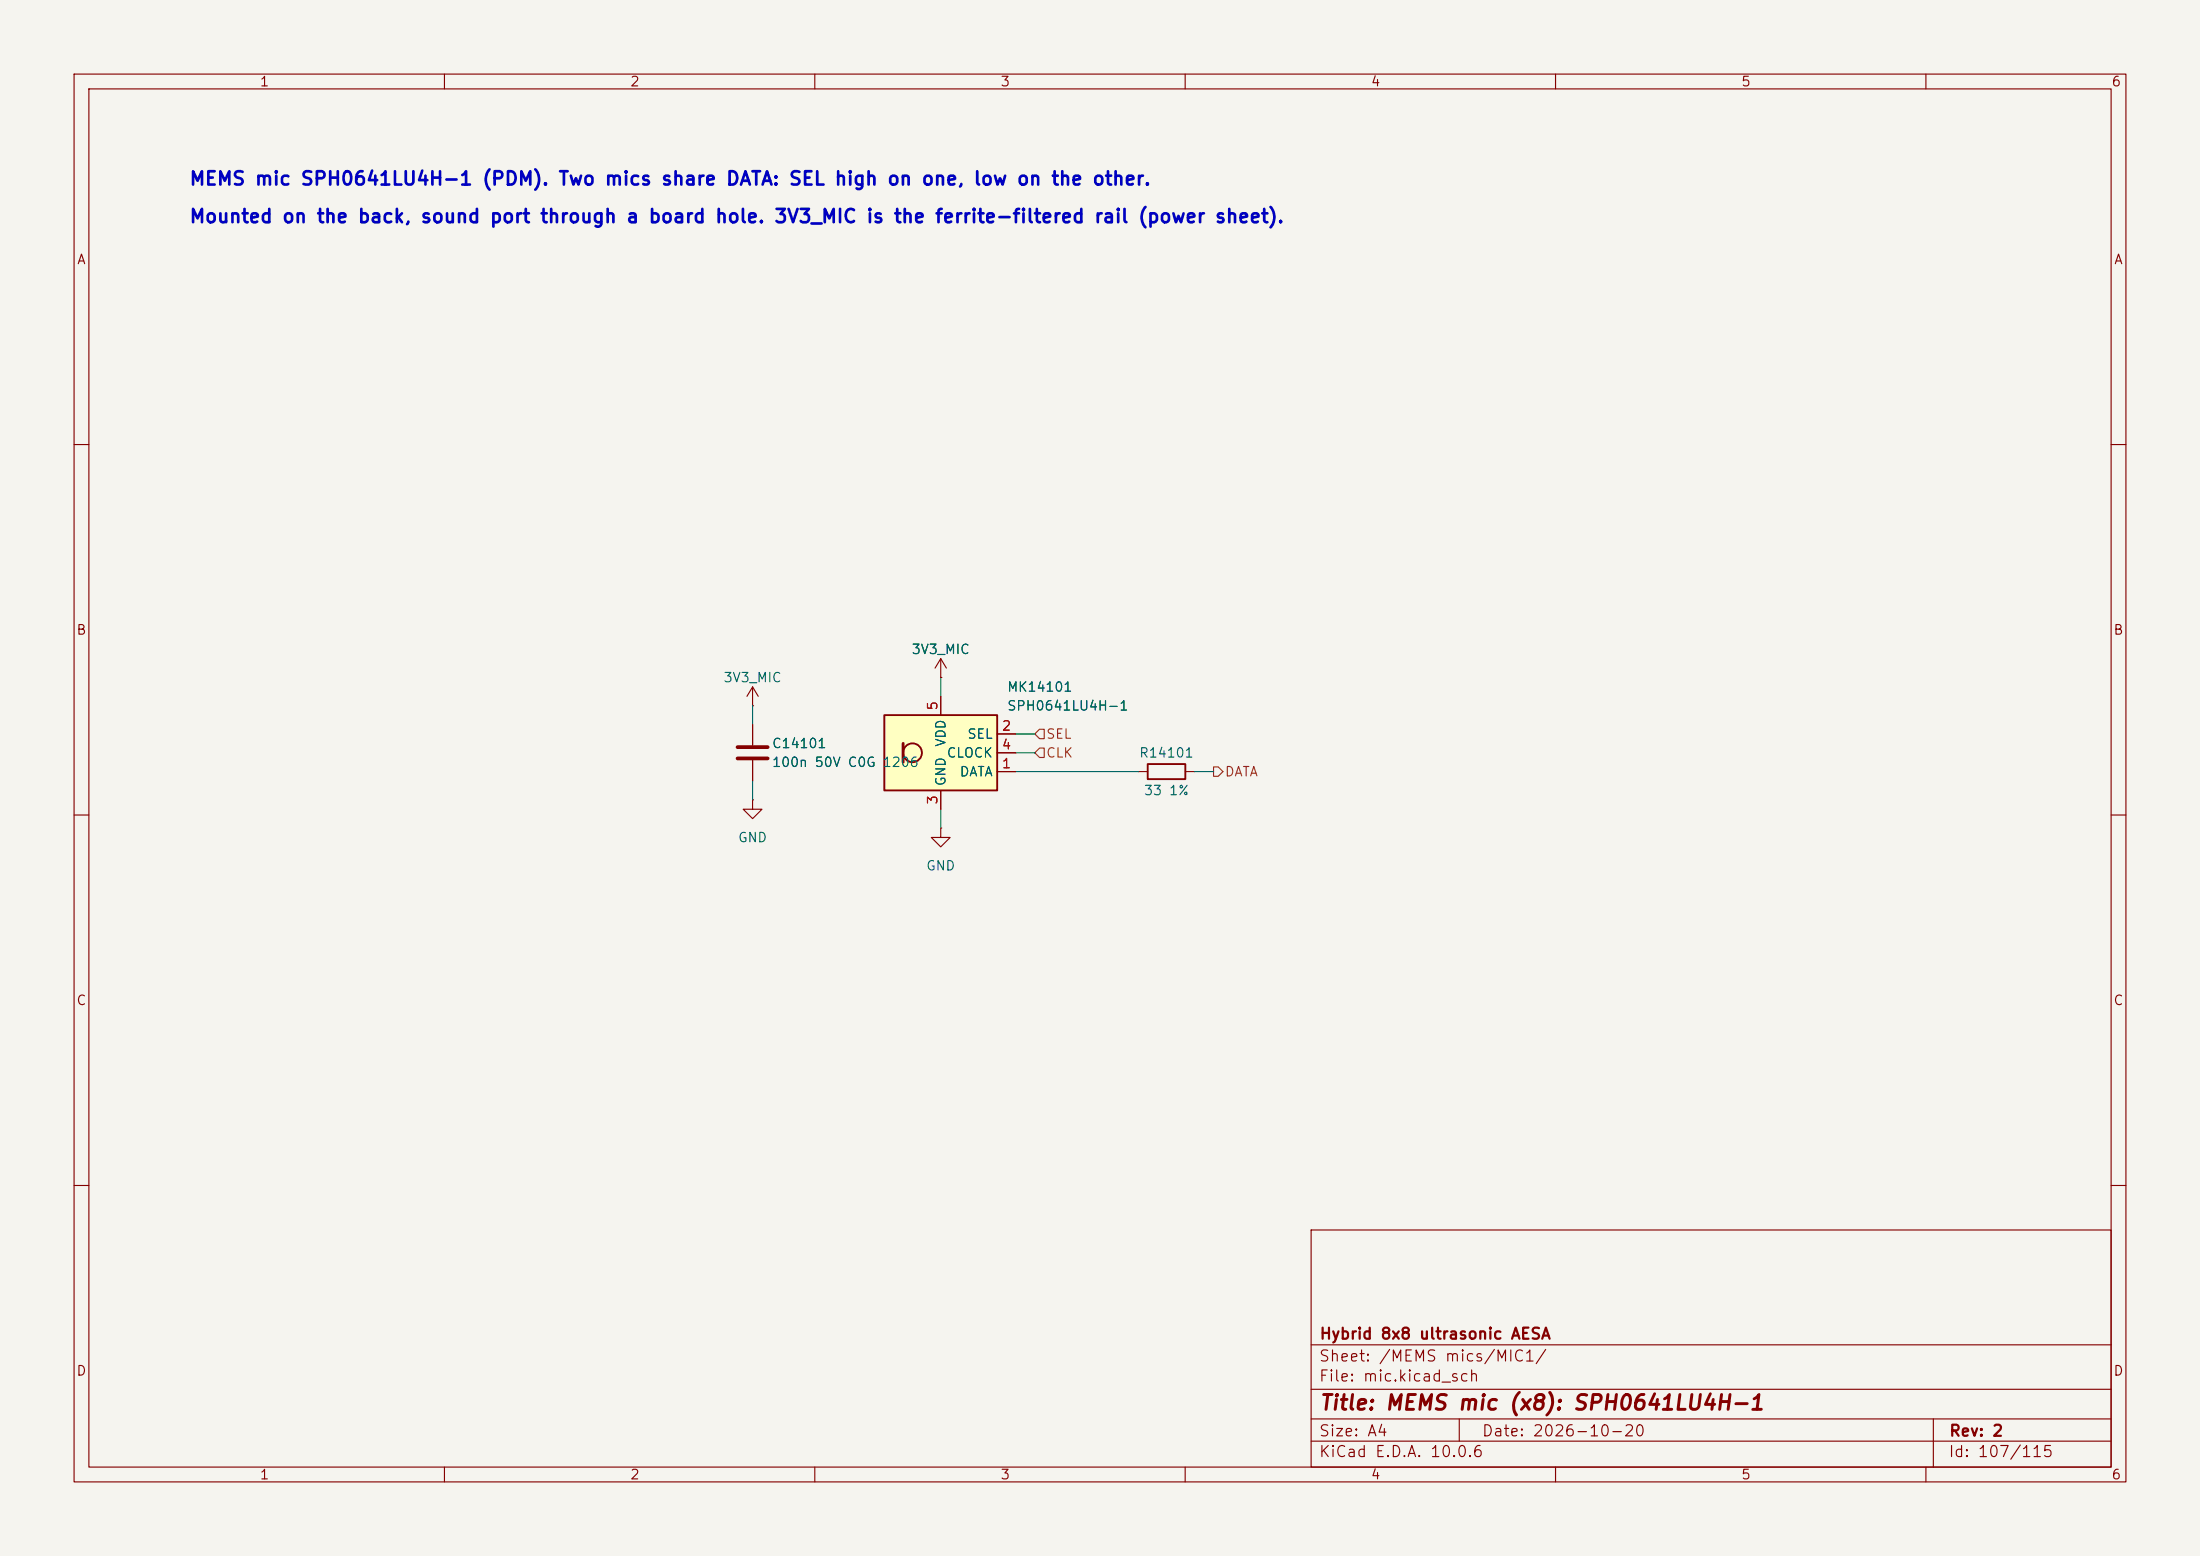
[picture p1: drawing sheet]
(kicad_sch
 (version 20260306)
 (generator "eeschema")
 (generator_version "10.0")
 (paper "A4")
 (title_block
  (title "MEMS mic (x8): SPH0641LU4H-1")
  (date "2026-10-20")
  (rev "2")
  (company "Hybrid 8x8 ultrasonic AESA"))
 (lib_symbols
  (symbol "Device:C"
   (pin_numbers (hide yes))
   (pin_names
    (offset 0.254)) (exclude_from_sim no) (in_bom yes) (on_board yes)
   (in_pos_files yes)
   (duplicate_pin_numbers_are_jumpers no)
   (property "Reference" "C" (at 0.635 2.54 0) (show_name no) (do_not_autoplace no) (effects (font (size 1.27 1.27)) (justify left)))
   (property "Value" "C" (at 0.635 -2.54 0) (show_name no) (do_not_autoplace no) (effects (font (size 1.27 1.27)) (justify left)))
   (property "Footprint" "" (at 0.9652 -3.81 0) (show_name no) (do_not_autoplace no) (hide yes) (effects (font (size 1.27 1.27))))
   (property "Datasheet" "" (at 0 0 0) (show_name no) (do_not_autoplace no) (hide yes) (effects (font (size 1.27 1.27))))
   (property "Description" "Unpolarized capacitor" (at 0 0 0) (show_name no) (do_not_autoplace no) (hide yes) (effects (font (size 1.27 1.27))))
   (symbol "C_0_1"
    (polyline (pts (xy -2.032 0.762) (xy 2.032 0.762)) (stroke (width 0.508) (type default)) (fill (type none)))
    (polyline (pts (xy -2.032 -0.762) (xy 2.032 -0.762)) (stroke (width 0.508) (type default)) (fill (type none))))
   (symbol "C_1_1"
    (pin passive line (at 0 3.81 270) (length 2.794) (name "" (effects (font (size 1.27 1.27)))) (number "1" (effects (font (size 1.27 1.27)))))
    (pin passive line (at 0 -3.81 90) (length 2.794) (name "" (effects (font (size 1.27 1.27)))) (number "2" (effects (font (size 1.27 1.27))))))
   (embedded_fonts no))
  (symbol "Device:R"
   (pin_numbers (hide yes))
   (pin_names
    (offset 0)) (exclude_from_sim no) (in_bom yes) (on_board yes)
   (in_pos_files yes)
   (duplicate_pin_numbers_are_jumpers no)
   (property "Reference" "R" (at 2.032 0 90) (show_name no) (do_not_autoplace no) (effects (font (size 1.27 1.27))))
   (property "Value" "R" (at 0 0 90) (show_name no) (do_not_autoplace no) (effects (font (size 1.27 1.27))))
   (property "Footprint" "" (at -1.778 0 90) (show_name no) (do_not_autoplace no) (hide yes) (effects (font (size 1.27 1.27))))
   (property "Datasheet" "" (at 0 0 0) (show_name no) (do_not_autoplace no) (hide yes) (effects (font (size 1.27 1.27))))
   (property "Description" "Resistor" (at 0 0 0) (show_name no) (do_not_autoplace no) (hide yes) (effects (font (size 1.27 1.27))))
   (symbol "R_0_1"
    (rectangle (start -1.016 -2.54) (end 1.016 2.54) (stroke (width 0.254) (type default)) (fill (type none))))
   (symbol "R_1_1"
    (pin passive line (at 0 3.81 270) (length 1.27) (name "" (effects (font (size 1.27 1.27)))) (number "1" (effects (font (size 1.27 1.27)))))
    (pin passive line (at 0 -3.81 90) (length 1.27) (name "" (effects (font (size 1.27 1.27)))) (number "2" (effects (font (size 1.27 1.27))))))
   (embedded_fonts no))
  (symbol "Sensor_Audio:SPH0641LU4H-1" (exclude_from_sim no) (in_bom yes) (on_board yes)
   (in_pos_files yes)
   (duplicate_pin_numbers_are_jumpers no)
   (property "Reference" "MK" (at 5.08 6.35 0) (show_name no) (do_not_autoplace no) (effects (font (size 1.27 1.27))))
   (property "Value" "SPH0641LU4H-1" (at 8.89 -6.35 0) (show_name no) (do_not_autoplace no) (effects (font (size 1.27 1.27))))
   (property "Footprint" "Sensor_Audio:Knowles_LGA-5_3.5x2.65mm" (at 0 0 0) (show_name no) (do_not_autoplace no) (hide yes) (effects (font (size 1.27 1.27))))
   (property "Datasheet" "https://www.knowles.com/docs/default-source/model-downloads/sph0641lu4h-1-revb.pdf" (at 0 0 0) (show_name no) (do_not_autoplace no) (hide yes) (effects (font (size 1.27 1.27))))
   (property "Description" "Digital MEMS Microphone, LGA-5" (at 0 0 0) (show_name no) (do_not_autoplace no) (hide yes) (effects (font (size 1.27 1.27))))
   (symbol "SPH0641LU4H-1_1_1"
    (rectangle (start -7.62 5.08) (end 7.62 -5.08) (stroke (width 0.254) (type default)) (fill (type background)))
    (polyline (pts (xy -5.08 1.27) (xy -5.08 -1.27)) (stroke (width 0.381) (type default)) (fill (type none)))
    (circle (center -3.81 0) (radius 1.27) (stroke (width 0.254) (type default)) (fill (type none)))
    (pin output line (at 10.16 -2.54 180) (length 2.54) (name "DATA" (effects (font (size 1.27 1.27)))) (number "1" (effects (font (size 1.27 1.27)))))
    (pin input line (at 10.16 2.54 180) (length 2.54) (name "SEL" (effects (font (size 1.27 1.27)))) (number "2" (effects (font (size 1.27 1.27)))))
    (pin power_in line (at 0 -7.62 90) (length 2.54) (name "GND" (effects (font (size 1.27 1.27)))) (number "3" (effects (font (size 1.27 1.27)))))
    (pin input line (at 10.16 0 180) (length 2.54) (name "CLOCK" (effects (font (size 1.27 1.27)))) (number "4" (effects (font (size 1.27 1.27)))))
    (pin power_in line (at 0 7.62 270) (length 2.54) (name "VDD" (effects (font (size 1.27 1.27)))) (number "5" (effects (font (size 1.27 1.27))))))
   (embedded_fonts no))
  (symbol "power:+3V3"
   (power global)
   (pin_numbers (hide yes))
   (pin_names
    (offset 0) (hide yes)) (exclude_from_sim no) (in_bom yes) (on_board yes)
   (in_pos_files yes)
   (duplicate_pin_numbers_are_jumpers no)
   (property "Reference" "#PWR" (at 0 -3.81 0) (show_name no) (do_not_autoplace no) (hide yes) (effects (font (size 1.27 1.27))))
   (property "Value" "+3V3" (at 0 3.556 0) (show_name no) (do_not_autoplace no) (effects (font (size 1.27 1.27))))
   (property "Footprint" "" (at 0 0 0) (show_name no) (do_not_autoplace no) (hide yes) (effects (font (size 1.27 1.27))))
   (property "Datasheet" "" (at 0 0 0) (show_name no) (do_not_autoplace no) (hide yes) (effects (font (size 1.27 1.27))))
   (property "Description" "Power symbol creates a global label with name \"+3V3\"" (at 0 0 0) (show_name no) (do_not_autoplace no) (hide yes) (effects (font (size 1.27 1.27))))
   (symbol "+3V3_0_1"
    (polyline (pts (xy -0.762 1.27) (xy 0 2.54)) (stroke (width 0) (type default)) (fill (type none)))
    (polyline (pts (xy 0 2.54) (xy 0.762 1.27)) (stroke (width 0) (type default)) (fill (type none)))
    (polyline (pts (xy 0 0) (xy 0 2.54)) (stroke (width 0) (type default)) (fill (type none))))
   (symbol "+3V3_1_1"
    (pin power_in line (at 0 0 90) (length 0) (name "" (effects (font (size 1.27 1.27)))) (number "1" (effects (font (size 1.27 1.27))))))
   (embedded_fonts no))
  (symbol "power:GND"
   (power global)
   (pin_numbers (hide yes))
   (pin_names
    (offset 0) (hide yes)) (exclude_from_sim no) (in_bom yes) (on_board yes)
   (in_pos_files yes)
   (duplicate_pin_numbers_are_jumpers no)
   (property "Reference" "#PWR" (at 0 -6.35 0) (show_name no) (do_not_autoplace no) (hide yes) (effects (font (size 1.27 1.27))))
   (property "Value" "GND" (at 0 -3.81 0) (show_name no) (do_not_autoplace no) (effects (font (size 1.27 1.27))))
   (property "Footprint" "" (at 0 0 0) (show_name no) (do_not_autoplace no) (hide yes) (effects (font (size 1.27 1.27))))
   (property "Datasheet" "" (at 0 0 0) (show_name no) (do_not_autoplace no) (hide yes) (effects (font (size 1.27 1.27))))
   (property "Description" "Power symbol creates a global label with name \"GND\" , ground" (at 0 0 0) (show_name no) (do_not_autoplace no) (hide yes) (effects (font (size 1.27 1.27))))
   (symbol "GND_0_1"
    (polyline (pts (xy 0 0) (xy 0 -1.27) (xy 1.27 -1.27) (xy 0 -2.54) (xy -1.27 -1.27) (xy 0 -1.27)) (stroke (width 0) (type default)) (fill (type none))))
   (symbol "GND_1_1"
    (pin power_in line (at 0 0 270) (length 0) (name "" (effects (font (size 1.27 1.27)))) (number "1" (effects (font (size 1.27 1.27))))))
   (embedded_fonts no)))
 (text "Mounted on the back, sound port through a board hole. 3V3_MIC is the ferrite-filtered rail (power sheet)."
  (exclude_from_sim no)
  (at 25.4 30.48 0)
  (effects (font (size 1.8 1.8)
    (bold yes)) (justify left bottom)))
 (text "MEMS mic SPH0641LU4H-1 (PDM). Two mics share DATA: SEL high on one, low on the other."
  (exclude_from_sim no)
  (at 25.4 25.4 0)
  (effects (font (size 1.8 1.8)
    (bold yes)) (justify left bottom)))
 (wire
  (pts (xy 127 109.22) (xy 127 111.76))
  (stroke (width 0) (type default)))
 (wire
  (pts (xy 137.16 101.6) (xy 139.7 101.6))
  (stroke (width 0) (type default)))
 (wire
  (pts (xy 161.29 104.14) (xy 163.83 104.14))
  (stroke (width 0) (type default)))
 (wire
  (pts (xy 137.16 99.06) (xy 139.7 99.06))
  (stroke (width 0) (type default)))
 (wire
  (pts (xy 127 93.98) (xy 127 91.44))
  (stroke (width 0) (type default)))
 (wire
  (pts (xy 137.16 104.14) (xy 153.67 104.14))
  (stroke (width 0) (type default)))
 (wire
  (pts (xy 101.6 97.79) (xy 101.6 95.25))
  (stroke (width 0) (type default)))
 (wire
  (pts (xy 101.6 105.41) (xy 101.6 107.95))
  (stroke (width 0) (type default)))
 (hierarchical_label "DATA"
  (shape output)
  (at 163.83 104.14 0)
  (effects (font (size 1.27 1.27)) (justify left)))
 (hierarchical_label "CLK"
  (shape input)
  (at 139.7 101.6 0)
  (effects (font (size 1.27 1.27)) (justify left)))
 (hierarchical_label "SEL"
  (shape input)
  (at 139.7 99.06 0)
  (effects (font (size 1.27 1.27)) (justify left)))
 (symbol
  (lib_id "power:GND")
  (at 127 111.76 0)
  (unit 1)
  (body_style 1)
  (exclude_from_sim no)
  (in_bom yes)
  (on_board yes)
  (in_pos_files yes)
  (dnp no)
  (property "Reference" "#PWR0672" (at 127 105.41 0) (hide yes) (show_name no) (do_not_autoplace no) (effects (font (size 1.27 1.27))))
  (property "Value" "GND" (at 127 116.84 0) (show_name no) (do_not_autoplace no) (effects (font (size 1.27 1.27))))
  (property "Footprint" "" (at 127 111.76 0) (hide yes) (show_name no) (do_not_autoplace no) (effects (font (size 1.27 1.27))))
  (property "Datasheet" "" (at 127 111.76 0) (hide yes) (show_name no) (do_not_autoplace no) (effects (font (size 1.27 1.27))))
  (property "Description" "Power symbol creates a global label with name \"GND\" , ground" (at 127 111.76 0) (hide yes) (show_name no) (do_not_autoplace no) (effects (font (size 1.27 1.27))))
  (pin "1")
  (instances (project "aesa" (path "" (reference "#PWR141672") (unit 1)) (path "" (reference "#PWR142672") (unit 1)) (path "" (reference "#PWR143672") (unit 1)) (path "" (reference "#PWR144672") (unit 1)) (path "" (reference "#PWR145672") (unit 1)) (path "" (reference "#PWR146672") (unit 1)) (path "" (reference "#PWR147672") (unit 1)) (path "" (reference "#PWR148672") (unit 1)))))
 (symbol
  (lib_id "power:+3V3")
  (at 127 91.44 0)
  (unit 1)
  (body_style 1)
  (exclude_from_sim no)
  (in_bom yes)
  (on_board yes)
  (in_pos_files yes)
  (dnp no)
  (property "Reference" "#PWR0665" (at 127 87.63 0) (hide yes) (show_name no) (do_not_autoplace no) (effects (font (size 1.27 1.27))))
  (property "Value" "3V3_MIC" (at 127 87.63 0) (show_name no) (do_not_autoplace no) (effects (font (size 1.27 1.27))))
  (property "Footprint" "" (at 127 91.44 0) (hide yes) (show_name no) (do_not_autoplace no) (effects (font (size 1.27 1.27))))
  (property "Datasheet" "" (at 127 91.44 0) (hide yes) (show_name no) (do_not_autoplace no) (effects (font (size 1.27 1.27))))
  (property "Description" "Power symbol creates a global label with name \"+3V3\"" (at 127 91.44 0) (hide yes) (show_name no) (do_not_autoplace no) (effects (font (size 1.27 1.27))))
  (pin "1")
  (instances (project "aesa" (path "" (reference "#PWR141665") (unit 1)) (path "" (reference "#PWR142665") (unit 1)) (path "" (reference "#PWR143665") (unit 1)) (path "" (reference "#PWR144665") (unit 1)) (path "" (reference "#PWR145665") (unit 1)) (path "" (reference "#PWR146665") (unit 1)) (path "" (reference "#PWR147665") (unit 1)) (path "" (reference "#PWR148665") (unit 1)))))
 (symbol
  (lib_id "power:+3V3")
  (at 101.6 95.25 0)
  (unit 1)
  (body_style 1)
  (exclude_from_sim no)
  (in_bom yes)
  (on_board yes)
  (in_pos_files yes)
  (dnp no)
  (property "Reference" "#PWR0679" (at 101.6 91.44 0) (hide yes) (show_name no) (do_not_autoplace no) (effects (font (size 1.27 1.27))))
  (property "Value" "3V3_MIC" (at 101.6 91.44 0) (show_name no) (do_not_autoplace no) (effects (font (size 1.27 1.27))))
  (property "Footprint" "" (at 101.6 95.25 0) (hide yes) (show_name no) (do_not_autoplace no) (effects (font (size 1.27 1.27))))
  (property "Datasheet" "" (at 101.6 95.25 0) (hide yes) (show_name no) (do_not_autoplace no) (effects (font (size 1.27 1.27))))
  (property "Description" "Power symbol creates a global label with name \"+3V3\"" (at 101.6 95.25 0) (hide yes) (show_name no) (do_not_autoplace no) (effects (font (size 1.27 1.27))))
  (pin "1")
  (instances (project "aesa" (path "" (reference "#PWR141679") (unit 1)) (path "" (reference "#PWR142679") (unit 1)) (path "" (reference "#PWR143679") (unit 1)) (path "" (reference "#PWR144679") (unit 1)) (path "" (reference "#PWR145679") (unit 1)) (path "" (reference "#PWR146679") (unit 1)) (path "" (reference "#PWR147679") (unit 1)) (path "" (reference "#PWR148679") (unit 1)))))
 (symbol
  (lib_id "power:GND")
  (at 101.6 107.95 0)
  (unit 1)
  (body_style 1)
  (exclude_from_sim no)
  (in_bom yes)
  (on_board yes)
  (in_pos_files yes)
  (dnp no)
  (property "Reference" "#PWR0686" (at 101.6 101.6 0) (hide yes) (show_name no) (do_not_autoplace no) (effects (font (size 1.27 1.27))))
  (property "Value" "GND" (at 101.6 113.03 0) (show_name no) (do_not_autoplace no) (effects (font (size 1.27 1.27))))
  (property "Footprint" "" (at 101.6 107.95 0) (hide yes) (show_name no) (do_not_autoplace no) (effects (font (size 1.27 1.27))))
  (property "Datasheet" "" (at 101.6 107.95 0) (hide yes) (show_name no) (do_not_autoplace no) (effects (font (size 1.27 1.27))))
  (property "Description" "Power symbol creates a global label with name \"GND\" , ground" (at 101.6 107.95 0) (hide yes) (show_name no) (do_not_autoplace no) (effects (font (size 1.27 1.27))))
  (pin "1")
  (instances (project "aesa" (path "" (reference "#PWR141686") (unit 1)) (path "" (reference "#PWR142686") (unit 1)) (path "" (reference "#PWR143686") (unit 1)) (path "" (reference "#PWR144686") (unit 1)) (path "" (reference "#PWR145686") (unit 1)) (path "" (reference "#PWR146686") (unit 1)) (path "" (reference "#PWR147686") (unit 1)) (path "" (reference "#PWR148686") (unit 1)))))
 (symbol
  (lib_id "Device:C")
  (at 101.6 101.6 0)
  (unit 1)
  (body_style 1)
  (exclude_from_sim no)
  (in_bom yes)
  (on_board yes)
  (in_pos_files yes)
  (dnp no)
  (property "Reference" "C1" (at 104.14 100.33 0) (show_name no) (do_not_autoplace no) (effects (font (size 1.27 1.27)) (justify left)))
  (property "Value" "100n 50V C0G 1206" (at 104.14 102.87 0) (show_name no) (do_not_autoplace no) (effects (font (size 1.27 1.27)) (justify left)))
  (property "Footprint" "Capacitor_SMD:C_1206_3216Metric" (at 102.565 97.79 0) (hide yes) (show_name no) (do_not_autoplace no) (effects (font (size 1.27 1.27))))
  (property "Datasheet" "" (at 101.6 101.6 0) (hide yes) (show_name no) (do_not_autoplace no) (effects (font (size 1.27 1.27))))
  (property "Description" "Unpolarized capacitor" (at 101.6 101.6 0) (hide yes) (show_name no) (do_not_autoplace no) (effects (font (size 1.27 1.27))))
  (property "LCSC" "C170182" (at 101.6 101.6 0) (effects (font (size 1.27 1.27)) (hide yes)))
  (pin "1")
  (pin "2")
  (instances (project "aesa" (path "" (reference "C14101") (unit 1)) (path "" (reference "C14201") (unit 1)) (path "" (reference "C14301") (unit 1)) (path "" (reference "C14401") (unit 1)) (path "" (reference "C14501") (unit 1)) (path "" (reference "C14601") (unit 1)) (path "" (reference "C14701") (unit 1)) (path "" (reference "C14801") (unit 1)))))
 (symbol
  (lib_id "Device:R")
  (at 157.48 104.14 90)
  (unit 1)
  (body_style 1)
  (exclude_from_sim no)
  (in_bom yes)
  (on_board yes)
  (in_pos_files yes)
  (dnp no)
  (property "Reference" "R1" (at 157.48 101.6 90) (show_name no) (do_not_autoplace no) (effects (font (size 1.27 1.27))))
  (property "Value" "33 1%" (at 157.48 106.68 90) (show_name no) (do_not_autoplace no) (effects (font (size 1.27 1.27))))
  (property "Footprint" "Resistor_SMD:R_0603_1608Metric" (at 157.48 105.918 90) (hide yes) (show_name no) (do_not_autoplace no) (effects (font (size 1.27 1.27))))
  (property "Datasheet" "" (at 157.48 104.14 0) (hide yes) (show_name no) (do_not_autoplace no) (effects (font (size 1.27 1.27))))
  (property "Description" "Resistor" (at 157.48 104.14 0) (hide yes) (show_name no) (do_not_autoplace no) (effects (font (size 1.27 1.27))))
  (property "LCSC" "C23140" (at 157.48 104.14 0) (effects (font (size 1.27 1.27)) (hide yes)))
  (pin "1")
  (pin "2")
  (instances (project "aesa" (path "" (reference "R14101") (unit 1)) (path "" (reference "R14201") (unit 1)) (path "" (reference "R14301") (unit 1)) (path "" (reference "R14401") (unit 1)) (path "" (reference "R14501") (unit 1)) (path "" (reference "R14601") (unit 1)) (path "" (reference "R14701") (unit 1)) (path "" (reference "R14801") (unit 1)))))
 (symbol
  (lib_id "Sensor_Audio:SPH0641LU4H-1")
  (at 127 101.6 0)
  (unit 1)
  (body_style 1)
  (exclude_from_sim no)
  (in_bom yes)
  (on_board yes)
  (in_pos_files yes)
  (dnp no)
  (property "Reference" "MK1" (at 135.89 92.71 0) (show_name no) (do_not_autoplace no) (effects (font (size 1.27 1.27)) (justify left)))
  (property "Value" "SPH0641LU4H-1" (at 135.89 95.25 0) (show_name no) (do_not_autoplace no) (effects (font (size 1.27 1.27)) (justify left)))
  (property "Footprint" "Sensor_Audio:Knowles_LGA-5_3.5x2.65mm" (at 127 101.6 0) (hide yes) (show_name no) (do_not_autoplace no) (effects (font (size 1.27 1.27))))
  (property "Datasheet" "https://www.knowles.com/docs/default-source/model-downloads/sph0641lu4h-1-revb.pdf" (at 127 101.6 0) (hide yes) (show_name no) (do_not_autoplace no) (effects (font (size 1.27 1.27))))
  (property "Description" "Digital MEMS Microphone, LGA-5" (at 127 101.6 0) (hide yes) (show_name no) (do_not_autoplace no) (effects (font (size 1.27 1.27))))
  (property "LCSC" "C2879853" (at 127 101.6 0) (effects (font (size 1.27 1.27)) (hide yes)))
  (pin "1")
  (pin "2")
  (pin "3")
  (pin "4")
  (pin "5")
  (instances (project "aesa" (path "" (reference "MK14101") (unit 1)) (path "" (reference "MK14201") (unit 1)) (path "" (reference "MK14301") (unit 1)) (path "" (reference "MK14401") (unit 1)) (path "" (reference "MK14501") (unit 1)) (path "" (reference "MK14601") (unit 1)) (path "" (reference "MK14701") (unit 1)) (path "" (reference "MK14801") (unit 1)))))
 (sheet_instances
  (path ""
   (page "1"))))
